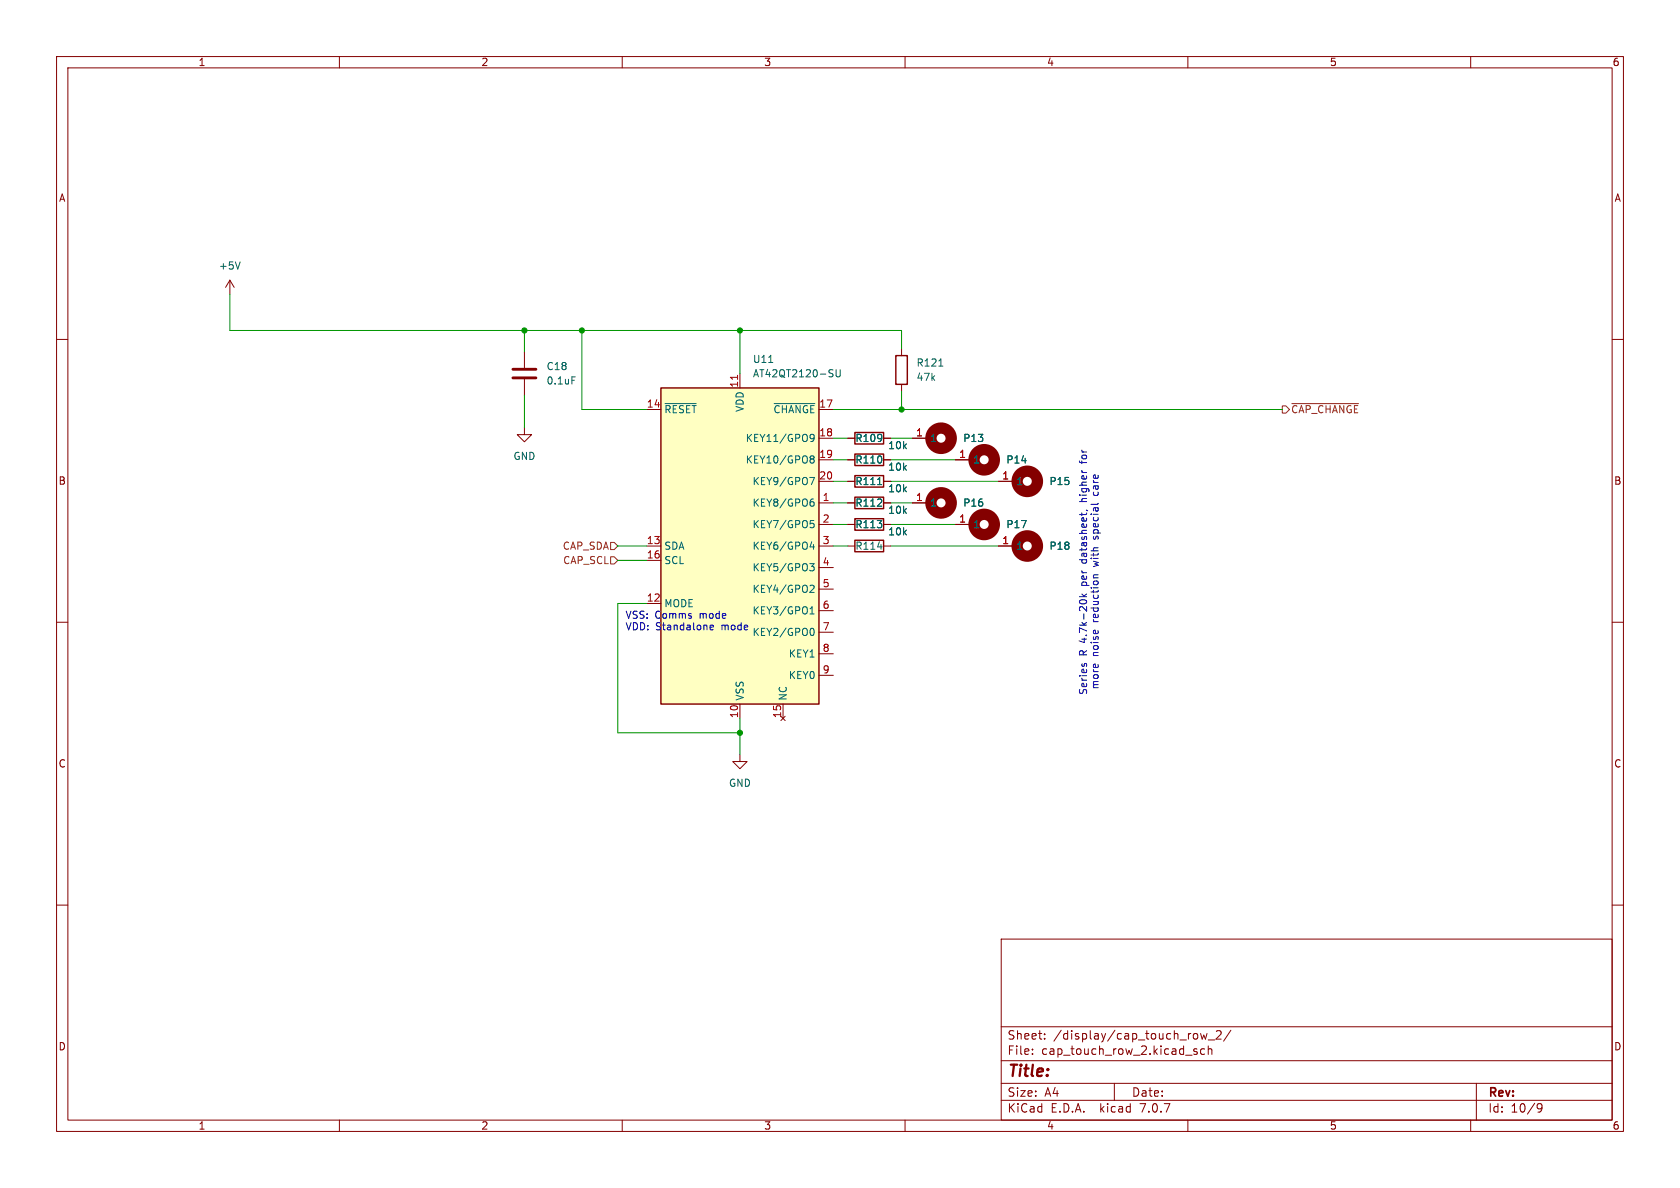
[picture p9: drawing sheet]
<svg xmlns="http://www.w3.org/2000/svg" width="297mm" height="210mm" viewBox="0 0 297 210" stroke-linecap="round" stroke-linejoin="round" font-family="sans-serif">
<g fill="none" stroke="#840000" stroke-width=".18">
<path d="M10 10h277v190h-277zM12 12h273v186h-273zM60 10v2M110 10v2M160 10v2M210 10v2M260 10v2M10 60h2M40.6 49.5l-.7 1.3M40.6 49.5v2.6M40.6 49.5l.8 1.3M285 60h2"/>
<path d="M92.7 75.6v1.2h1.3l-1.3 1.3-1.3-1.3h1.3M92.7 62.2v2.8M92.7 67.1v2.8M114.3 72.4h2.5M130.8 66v2.6M144.8 77.5h2.5M144.8 72.4h2.5M149.9 77.5h1.2M156.2 77.5h1.3M159.4 61.6v1.3M159.4 67.9v1.3M161.3 77.5h2.5"/>
<path d="M114.3 96.5h2.5M114.3 99.1h2.5M144.8 81.3h2.5M144.8 85.1h2.5M144.8 96.5h2.5M144.8 88.9h2.5M144.8 92.7h2.5M149.9 81.3h1.2M149.9 85.1h1.2M149.9 96.5h1.2M149.9 88.9h1.2M149.9 92.7h1.2"/>
<path d="M156.2 81.3h1.3M156.2 85.1h1.3M156.2 96.5h1.3M156.2 88.9h1.3M156.2 92.7h1.3M161.3 88.9h2.5M168.9 81.3h2.5M168.9 92.7h2.5M176.5 85.1h2.6M176.5 96.5h2.6M10 110h2M114.3 106.7h2.5"/>
<path d="M144.8 100.3h2.5M144.8 104.1h2.5M144.8 108h2.5M144.8 111.8h2.5M144.8 115.6h2.5M144.8 119.4h2.5M285 110h2M130.8 133.4v1.2h1.3l-1.3 1.3-1.3-1.3h1.3M130.8 124.5v2.5M138.4 124.5v2.5M10 160h2M285 160h2"/>
<path d="M177 166h108v32h-108zM60 198v2M110 198v2M160 198v2M177 194.5h108M177 191.5h108M177 187.5h108M177 181.5h108M182.5 186.3v.1M182.5 185.5v.1M184.7 183.6v.1M184.7 182.8v.1"/>
<path d="M197 191.5v3M210 198v2M211 185.7l.7 .4-.2 .3-.5-.1M211.6 185.5l-.4-.1-.2 .2M211.7 182.8v.8M212.2 182.7l.3 1 .3-.7 .3 .7 .3-1M213 185.5l-.5-.1-.3 .3v.4l.2 .2h.6M213.6 183.8h1.1M213.6 185.5l.2-.1 .4 .1v.9M213.6 184.9v1.5M215 182.3l.6-.1 .2 .1 .1 .3-.9 1.1h.9M217.6 182.1l-1.3 2"/>
<path d="M260 198v2M261 191.5v6.5M271.7 195.4l.3-.3 .5 .1a.99 .99 0 0 1-.3 1.4h-.3M271.7 195.7l.3 .3h.5l.1-.3"/>
</g>
<path d="M116.8 68.6h28v55.9h-28zM151.1 76.5h5.1v2h-5.1zM158.4 62.9h2v5h-2zM151.1 80.3h5.1v2h-5.1zM151.1 84.1h5.1v2h-5.1zM151.1 87.9h5.1v2h-5.1zM151.1 95.5h5.1v2h-5.1zM151.1 91.7h5.1v2h-5.1z" fill="none" stroke="#840000" stroke-width=".25"/>
<g fill="none" stroke="#006464" stroke-width=".18">
<path d="M42.5 46.3l-.5 1.3M101.1 66.6h.6M117.6 71.3h5.5M135.9 64.1h.7M136.9 71.3h7.1M143.9 77.3l-.2 .3-.4-.1-.1-.2 .1-.5h.4l.2 .1a.84 .84 0 0 1-.3 1.1h-.3M147.1 65.3l.2 .1M147.1 66.1l.2 .2-.2 .3M147.8 65.3v1.1l.3 .2h.3l.1-.2v-1.1M166 64.7h.7M143.1 99.6h.8l-.4 .5 .4 .1v.5l-.2 .2h-.4M143.1 84.4h.9l-.6 1.3"/>
<path d="M143.3 92h.6M143.3 88.8l.4-.1 .2 .2-.1 .5h-.5M143.4 92.5h.3l.2 .2-.1 .5-.4 .1M143.4 81.1l-.2-.2 .2-.3h.3l.2 .2-.2 .3M143.4 81.1l-.2 .3 .1 .3 .1 .2 .4-.1 .1-.2v-.2l-.2-.3M143.4 81.1h.3M143.5 95.8l-.3 .9h.8M143.8 88.2l-.4 .1M143.8 96.3v.8M155.2 85.7h.7M155.2 96.7h.7M143.2 108.5h.7"/>
<path d="M143.2 107.6l.4-.3v1.2M143.4 103.4l.4 .1 .1 .3-.8 .9h.8M143.4 111.1h.1a.68 .68 0 0 1 .4 .6 .68 .68 0 0 1-.4 .6h-.1"/>
</g>
<g fill="none" stroke="#840000" stroke-width="2">
<circle cx="166.4" cy="77.5" r="1.8"/>
<circle cx="166.4" cy="88.9" r="1.8"/>
<circle cx="174" cy="92.7" r="1.8"/>
<circle cx="174" cy="81.3" r="1.8"/>
<circle cx="181.6" cy="85.1" r="1.8"/>
<circle cx="181.6" cy="96.5" r="1.8"/>
</g>
<path d="M116.8 68.6h28v55.9h-28z" fill="#ffffc2" stroke="#ffffc2" stroke-width=".18"/>
<path d="M130.4 66.3v.8" fill="none" stroke="#a90000" stroke-width=".18"/>
<path d="M90.7 66.8h4M90.7 65.3h4" fill="none" stroke="#840000" stroke-width=".51"/>
<path d="M226.7 71.8h.6l.7 .6-.7 .6h-.6zM228.4 71.3h11.8M107.9 95.9h.7l.6 .6-.6 .7h-.7zM107.9 98.4h.7l.6 .7-.6 .6h-.7z" fill="none" stroke="#725600" stroke-width=".18"/>
<g fill="none" stroke="#0000c2" stroke-width=".18">
<path d="M190.8 88.7h1.3M190.8 81.5l.2 .3h1.1M191.3 88.5l.1 .2M191.3 81.5v.5M192 90.2l.3 .1M193.3 87.1l.1 .4 .1 .1 .5-.1 .1-.4M193.3 95.1l.2 .2 .2-.2M194.1 95.2v.1M125.5 110.9l.6-.1v-.2l-.4-.1-.2 .2 .1 .6h.5M190.8 105.5h1.3M191 106.1l.3-.1 .7 .1M191.3 105l.4 .5"/>
<path d="M191.3 117.3v.2M191.7 117.5l.2-.2 .2 .2M192.1 105l-.5 .4M194.1 101.6h-.6l-.2 .4"/>
</g>
<g fill="none" stroke="#009600" stroke-width=".18">
<path d="M40.6 52.1v6.3h118.8v3.2M92.7 58.4v3.8M102.9 58.4v14h11.4M130.8 58.4v7.6M92.7 69.9v5.7M147.3 72.4h79.4M147.3 77.5h2.6M157.5 77.5h3.8M159.4 69.2v3.2M109.2 96.5h5.1M109.2 99.1h5.1M147.3 88.9h2.6"/>
<path d="M147.3 96.5h2.6M147.3 92.7h2.6M147.3 81.3h2.6M147.3 85.1h2.6M157.5 88.9h3.8M157.5 96.5h19M157.5 92.7h11.4M157.5 81.3h11.4M157.5 85.1h19M114.3 106.7h-5.1v22.8h21.6M130.8 127v6.4"/>
</g>
<g fill="#009600" stroke="#009600" stroke-width=".18">
<circle cx="130.8" cy="58.4" r=".46"/>
<circle cx="102.9" cy="58.4" r=".46"/>
<circle cx="92.7" cy="58.4" r=".46"/>
<circle cx="130.8" cy="129.5" r=".46"/>
<circle cx="159.4" cy="72.4" r=".46"/>
</g>
<text font-size="2.8" fill="#840000" x="178" y="190.9">Title:</text>
<g font-size="2.1" fill="#840000">
<text x="178" y="184">Sheet:</text>
<text x="186.2" y="184">/display/cap_touch_row_2/</text>
<text x="178" y="186.7">File:</text>
<text x="184.1" y="186.7">cap_touch_row_2.kicad_sch</text>
<text x="178" y="196.9">KiCad</text>
<text x="178" y="194.1">Size:</text>
<text x="184.7" y="194.1">A4</text>
<text x="185.7" y="196.9">E.D.A.</text>
<text x="194.6" y="196.9">kicad</text>
<text x="200" y="194.1">Date:</text>
<text x="201.8" y="196.9">7.0.7</text>
<text x="263" y="194.3">Rev:</text>
<text x="263" y="196.9">Id:</text>
<text x="267.1" y="196.9">10/9</text>
</g>
<g font-size="1.8" fill="#840000">
<text x="35" y="11.9">1</text>
<text x="85" y="11.9">2</text>
<text x="135" y="11.9">3</text>
<text x="185" y="11.9">4</text>
<text x="235" y="11.9">5</text>
<text x="285" y="11.9">6</text>
<text x="10.3" y="35.9">A</text>
<text x="285.3" y="35.9">A</text>
<text x="10.3" y="85.9">B</text>
<text x="285.3" y="85.9">B</text>
<text x="10.3" y="135.9">C</text>
<text x="285.3" y="135.9">C</text>
<text x="10.3" y="185.9">D</text>
<text x="285.3" y="185.9">D</text>
<text x="35" y="199.9">1</text>
<text x="85" y="199.9">2</text>
<text x="135" y="199.9">3</text>
<text x="185" y="199.9">4</text>
<text x="235" y="199.9">5</text>
<text x="285" y="199.9">6</text>
</g>
<g font-size="1.8" fill="#006464">
<text x="38.6" y="47.9">+5V</text>
<text x="96.5" y="65.6">C18</text>
<text x="133" y="64.4">U11</text>
<text x="161.9" y="65">R121</text>
<text x="96.5" y="68.2">0.1uF</text>
<text x="133" y="66.9">AT42QT2120-SU</text>
<text x="161.9" y="67.5">47k</text>
<text x="117.3" y="73.3">~{RESET}</text>
<text x="131.7" y="72.9" transform="rotate(-90 131.7 72.9)">VDD</text>
<text x="136.6" y="73.3">~{CHANGE}</text>
<text x="90.7" y="81.5">GND</text>
<text x="131.7" y="78.3">KEY11/GPO9</text>
<text x="131.7" y="82.1">KEY10/GPO8</text>
<text x="151.1" y="78.3">R109</text>
<text x="151.1" y="82.1">R110</text>
<text x="156.9" y="79.6">10k</text>
<text x="156.9" y="83.4">10k</text>
<text x="164.3" y="78.3">1</text>
<text x="170.2" y="78.3">P13</text>
<text x="172" y="82.1">1</text>
<text x="177.8" y="82.1">P14</text>
<text x="132.9" y="89.8">KEY8/GPO6</text>
<text x="132.9" y="86">KEY9/GPO7</text>
<text x="151.1" y="86">R111</text>
<text x="151.1" y="89.8">R112</text>
<text x="156.9" y="87.2">10k</text>
<text x="164.3" y="89.8">1</text>
<text x="170.2" y="89.8">P16</text>
<text x="179.6" y="86">1</text>
<text x="185.4" y="86">P15</text>
<text x="132.9" y="93.6">KEY7/GPO5</text>
<text x="151.1" y="93.6">R113</text>
<text x="156.9" y="91">10k</text>
<text x="156.9" y="94.8">10k</text>
<text x="172" y="93.6">1</text>
<text x="177.8" y="93.6">P17</text>
<text x="117.3" y="97.4">SDA</text>
<text x="117.3" y="99.9">SCL</text>
<text x="132.9" y="97.4">KEY6/GPO4</text>
<text x="132.9" y="101.2">KEY5/GPO3</text>
<text x="151.1" y="97.4">R114</text>
<text x="179.6" y="97.4">1</text>
<text x="185.4" y="97.4">P18</text>
<text x="117.3" y="107.5">MODE</text>
<text x="132.9" y="105">KEY4/GPO2</text>
<text x="132.9" y="108.8">KEY3/GPO1</text>
<text x="132.9" y="112.6">KEY2/GPO0</text>
<text x="139.4" y="116.4">KEY1</text>
<text x="131.7" y="124" transform="rotate(-90 131.7 124)">VSS</text>
<text x="139.3" y="124" transform="rotate(-90 139.3 124)">NC</text>
<text x="139.4" y="120.2">KEY0</text>
<text x="128.8" y="139.3">GND</text>
</g>
<g font-size="1.8" fill="#a90000">
<text x="130.6" y="68.6" transform="rotate(-90 130.6 68.6)">11</text>
<text x="114.3" y="72.1">14</text>
<text x="144.7" y="72.1">17</text>
<text x="144.7" y="77.2">18</text>
<text x="161.9" y="77.2">1</text>
<text x="144.7" y="81">19</text>
<text x="169.5" y="81">1</text>
<text x="144.7" y="84.8">20</text>
<text x="145.3" y="88.6">1</text>
<text x="161.9" y="88.6">1</text>
<text x="177.1" y="84.8">1</text>
<text x="145.3" y="92.5">2</text>
<text x="169.5" y="92.5">1</text>
<text x="114.3" y="96.3">13</text>
<text x="114.3" y="98.8">16</text>
<text x="145.3" y="96.3">3</text>
<text x="145.3" y="100.1">4</text>
<text x="177.1" y="96.3">1</text>
<text x="114.3" y="106.4">12</text>
<text x="145.3" y="103.9">5</text>
<text x="145.3" y="107.7">6</text>
<text x="145.3" y="111.5">7</text>
<text x="145.3" y="115.3">8</text>
<text x="145.3" y="119.1">9</text>
<text x="130.6" y="127" transform="rotate(-90 130.6 127)">10</text>
<text x="138.2" y="127" transform="rotate(-90 138.2 127)">15</text>
</g>
<g font-size="1.8" fill="#725600">
<text x="228.2" y="73.3">~{CAP_CHANGE}</text>
<text x="99.4" y="97.4">CAP_SDA</text>
<text x="99.5" y="99.9">CAP_SCL</text>
</g>
<g font-size="1.8" fill="#0000c2">
<text x="192.3" y="81" transform="rotate(-90 192.3 81)">for</text>
<text x="192.3" y="88.1" transform="rotate(-90 192.3 88.1)">higher</text>
<text x="194.3" y="86.7" transform="rotate(-90 194.3 86.7)">care</text>
<text x="194.3" y="94.6" transform="rotate(-90 194.3 94.6)">special</text>
<text x="192.3" y="99.1" transform="rotate(-90 192.3 99.1)">datasheet,</text>
<text x="194.3" y="99.6" transform="rotate(-90 194.3 99.6)">with</text>
<text x="192.3" y="103.3" transform="rotate(-90 192.3 103.3)">per</text>
<text x="110.5" y="109.5">VSS:</text>
<text x="110.5" y="111.5">VDD: Standalone</text>
<text x="115.8" y="109.5">Comms</text>
<text x="123.8" y="109.5">mode</text>
<text x="127.6" y="111.5">mode</text>
<text x="194.3" y="109.7" transform="rotate(-90 194.3 109.7)">reduction</text>
<text x="192.3" y="116" transform="rotate(-90 192.3 116)">R 4.7k-20k</text>
<text x="194.3" y="115.9" transform="rotate(-90 194.3 115.9)">noise</text>
<text x="192.3" y="122.9" transform="rotate(-90 192.3 122.9)">Series</text>
<text x="194.3" y="121.8" transform="rotate(-90 194.3 121.8)">more</text>
</g>
</svg>
